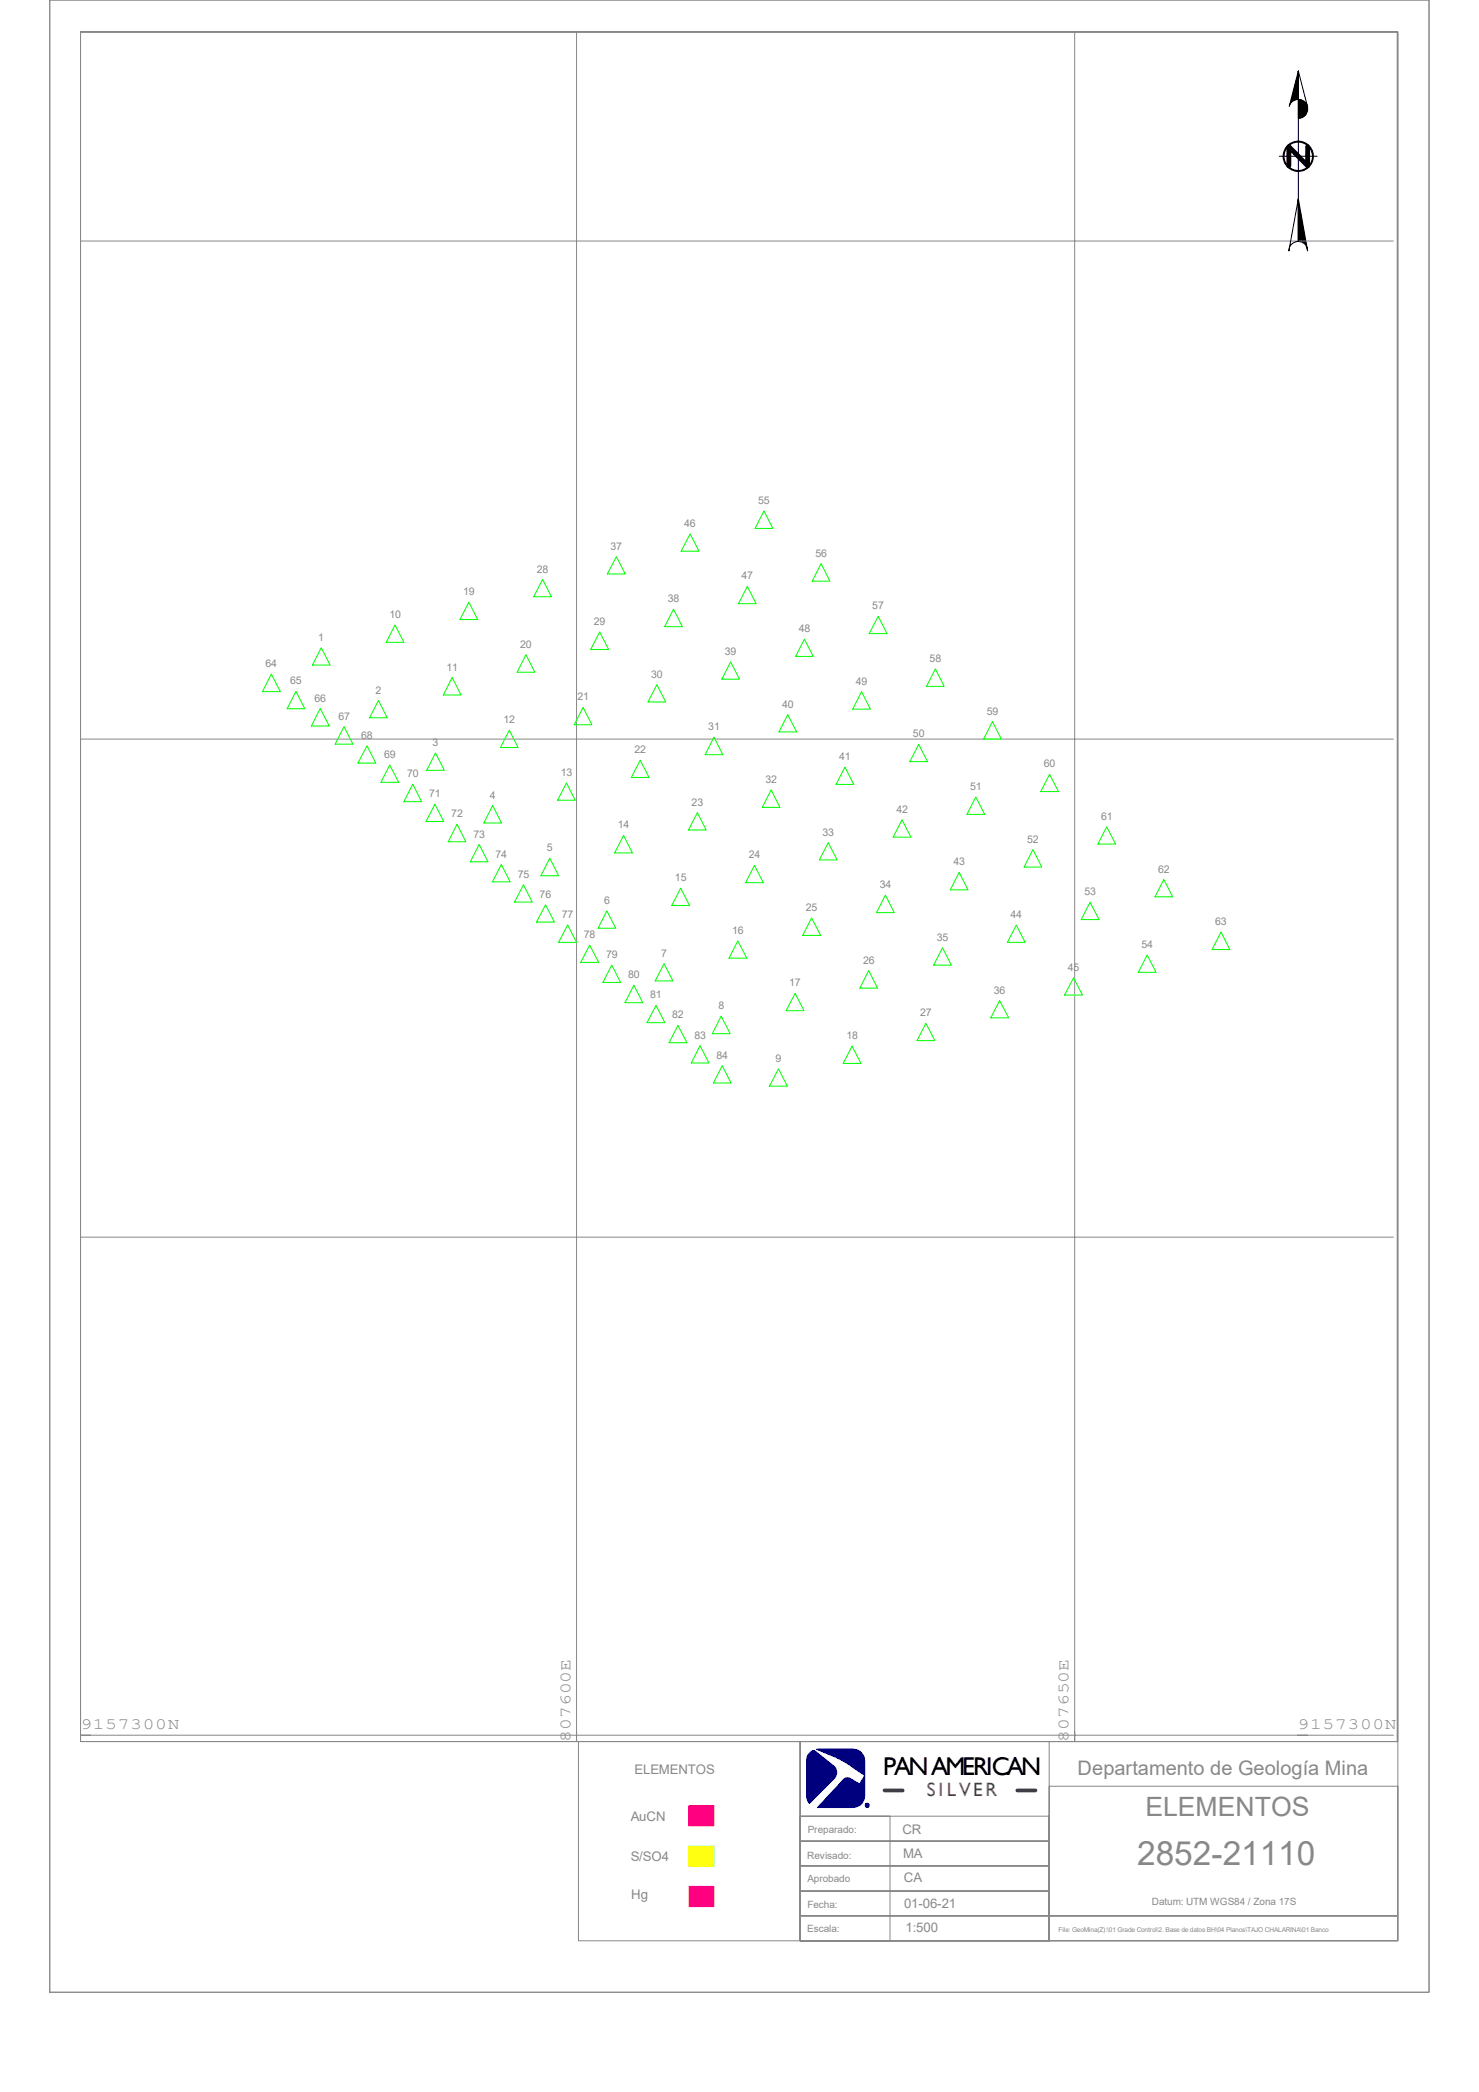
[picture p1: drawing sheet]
<svg xmlns="http://www.w3.org/2000/svg" width="297mm" height="420mm" viewBox="0 0 297 420" stroke-linecap="round" stroke-linejoin="round" font-family="sans-serif">
<g fill="#000" stroke="#000" stroke-width=".2">
<path d="M260.7 20a1.91 1.91 0 0 1 1.9 1.9 1.91 1.91 0 0 1-1.9 1.9z" fill-rule="evenodd"/>
<path d="M260.7 14.3l-.1 5.7a1.8 1.8 0 0 0-1.7 1.3z" fill-rule="evenodd"/>
<path d="M260.7 39.9l1.9 10.5-.2-.8a1.94 1.94 0 0 0-1.7-1.1z" fill-rule="evenodd"/>
</g>
<path d="M138.3 378.7h5.1v4.1h-5.1z" fill-rule="evenodd" fill="#f0f" stroke="#f0f" stroke-width=".2"/>
<path d="M138.3 370.6h5.1v4.1h-5.1z" fill-rule="evenodd" fill="#ff0" stroke="#ff0" stroke-width=".2"/>
<path d="M138.3 362.5h5.1v4.1h-5.1z" fill-rule="evenodd" fill="#f00" stroke="#f00" stroke-width=".2"/>
<g fill="#00007f" stroke="#00007f" stroke-width=".2">
<path d="M162.5 352l.7-.5h.5l3.7 3a1.76 1.76 0 0 1 .3 2.3l-5.2 5.2-.4-.7-.1-.8v-6.9a2.22 2.22 0 0 1 .5-1.6z" fill-rule="evenodd"/>
<path d="M164 351.2h7.2a2.36 2.36 0 0 1 2.5 2.4v6.9a2.36 2.36 0 0 1-2.5 2.4h-7l5-5.4a1.18 1.18 0 0 1 1.7-.3l1.7 1 1.1-1.8-5-3.2z" fill-rule="evenodd"/>
</g>
<g fill="none" stroke="#888" stroke-width=".2">
<path d="M10 0h277v400h-277zM16.2 6.4h264.5v343.2h-264.5zM16.2 6.4h264.4v343.2h-264.4zM115.8 6.4v343.2M215.8 6.4v343.2M16.2 48.4h263.6M16.2 148.4h263.6M16.2 248.4h263.6M16.2 348.4h263.6M116.2 349.6h44.5v40h-44.5zM160.7 349.6h120v40h-120zM160.7 349.6h50v40h-50z"/>
<path d="M210.7 358.6h70v26h-70zM160.7 379.6h50v5h-50zM160.7 374.6h50v5h-50zM160.7 369.6h50v5h-50zM160.7 364.6h50v5h-50zM160.7 364.6h18v25h-18zM160.7 384.6h50v5h-50zM210.7 384.6h70v5h-70z"/>
</g>
<g fill="none" stroke="#000" stroke-width=".2">
<path d="M260.7 14.3l1.9 7.2a1.87 1.87 0 0 0-1.9-1.5zM260.7 14.3v34.2M256.9 31.4h7.6M260.7 39.9l-.1 8.6a1.93 1.93 0 0 0-1.6 1.1l-.2 .8z"/>
<circle cx="260.7" cy="31.4" r="3"/>
<circle cx="260.7" cy="31.4" r="2.84"/>
</g>
<path d="M262.6 29.5v3.8l-3.8-3.8v3.8" fill="none" stroke="#000" stroke-width=".97"/>
<circle cx="174.2" cy="362.5" r=".32" fill="none" stroke="#00007f" stroke-width=".38"/>
<g fill="none" stroke="#0f0" stroke-width=".2">
<path d="M109 116.3l1.7 3.5h-3.5zM123.8 111.8l1.8 3.4h-3.6zM138.6 107.2l1.8 3.5h-3.6zM150.1 117.7l1.7 3.5h-3.5zM153.4 102.6l1.8 3.5h-3.6zM164.9 113.2l1.8 3.5h-3.6zM54.5 135.3l1.8 3.6h-3.6zM59.4 138.8l1.8 3.5h-3.5zM64.5 130l1.8 3.5h-3.6zM79.3 125.5l1.8 3.4h-3.5zM90.8 136l1.8 3.5h-3.6zM94.1 120.9l1.8 3.5h-3.5z"/>
<path d="M105.6 131.4l1.8 3.6h-3.6zM120.4 126.9l1.8 3.5h-3.6zM131.9 137.5l1.8 3.4h-3.6zM135.3 122.3l1.7 3.5h-3.5zM146.7 132.9l1.8 3.5h-3.6zM161.5 128.3l1.8 3.5h-3.5zM173 138.9l1.8 3.5h-3.6zM176.4 123.7l1.7 3.5h-3.6zM187.8 134.3l1.8 3.5h-3.5zM64.3 142.2l1.8 3.6h-3.6zM69.1 145.9l1.8 3.5h-3.6zM73.7 149.7l1.8 3.5h-3.6z"/>
<path d="M76 140.6l1.8 3.5h-3.6zM78.3 153.6l1.8 3.5h-3.6zM82.9 157.4l1.8 3.6h-3.6zM87.5 151.2l1.7 3.4h-3.5zM102.3 146.6l1.8 3.5h-3.6zM113.7 157.2l1.8 3.5h-3.5zM117.1 142l1.8 3.5h-3.6zM128.6 152.6l1.7 3.5h-3.5zM143.4 148l1.8 3.5h-3.6zM154.9 158.6l1.7 3.5h-3.5zM158.2 143.5l1.8 3.4h-3.6zM169.7 154l1.7 3.5h-3.5z"/>
<path d="M184.5 149.4l1.8 3.5h-3.6zM199.3 144.9l1.8 3.5h-3.6zM210.8 155.4l1.8 3.5h-3.6zM87.3 161.5l1.8 3.4h-3.5zM91.8 165.5l1.8 3.5h-3.6zM96.2 169.5l1.8 3.5h-3.6zM98.9 161.7l1.8 3.5h-3.5zM100.7 173.6l1.7 3.4h-3.5zM105.1 177.6l1.8 3.5h-3.6zM110.4 172.3l1.8 3.5h-3.6zM125.2 167.7l1.8 3.5h-3.6zM136.7 178.3l1.8 3.5h-3.6z"/>
<path d="M140 163.2l1.8 3.4h-3.5zM151.5 173.7l1.8 3.5h-3.6zM166.3 169.2l1.8 3.4h-3.6zM177.8 179.7l1.8 3.5h-3.6zM181.1 164.6l1.8 3.5h-3.5zM192.6 175.1l1.8 3.5h-3.6zM196 160l1.7 3.5h-3.5zM207.4 170.6l1.8 3.5h-3.5zM222.3 166l1.7 3.5h-3.5zM233.7 176.6l1.8 3.4h-3.6zM109.6 181.7l1.7 3.4h-3.6zM114 185.7l1.8 3.5h-3.6z"/>
<path d="M118.4 189.7l1.8 3.5h-3.6zM121.9 182.9l1.8 3.5h-3.6zM122.9 193.8l1.7 3.4h-3.5zM127.3 197.8l1.8 3.5h-3.6zM133.3 193.5l1.8 3.4h-3.5zM148.2 188.9l1.8 3.5h-3.6zM159.7 199.4l1.8 3.5h-3.6zM163 184.3l1.8 3.5h-3.6zM174.5 194.9l1.7 3.5h-3.5zM189.3 190.3l1.8 3.5h-3.6zM204.1 185.7l1.8 3.5h-3.6zM215.6 196.3l1.8 3.5h-3.6z"/>
<path d="M218.9 181.1l1.8 3.5h-3.6zM230.4 191.7l1.8 3.5h-3.6zM245.2 187.1l1.8 3.5h-3.6zM131.7 201.8l1.8 3.5h-3.6zM136.1 205.9l1.9 3.4h-3.6zM140.6 209.9l1.8 3.5h-3.6zM144.8 204l1.8 3.5h-3.6zM145 214l1.8 3.4h-3.5zM156.3 214.6l1.8 3.5h-3.6zM171.1 210l1.8 3.5h-3.6zM185.9 205.4l1.8 3.5h-3.5zM200.7 200.9l1.9 3.4h-3.6z"/>
<path d="M174.3 362.8h.1"/>
</g>
<path d="M177.6 359.5h3.7M204.3 359.5h3.6" fill="none" stroke="#494949" stroke-width=".76"/>
<text font-size="6.7" fill="#888" x="228.4" y="374.4">2852-21110</text>
<text font-size="5.3" fill="#888" x="230" y="364.6">ELEMENTOS</text>
<text font-size="5.1" x="177.3" y="356.3">PAN AMERICAN</text>
<text font-size="4" fill="#888" x="216.4" y="356.3">Departamento de Geología Mina</text>
<text font-size="3.9" fill="#575757" x="186.1" y="360.5">S I L V E R</text>
<g font-size="3.2" fill="#888">
<text x="16.2" y="347.2">9157300N</text>
<text x="260.6" y="347.2">9157300N</text>
<text x="114.6" y="349.6" transform="rotate(-90 114.6 349.6)">807600E</text>
<text x="214.6" y="349.6" transform="rotate(-90 214.6 349.6)">807650E</text>
</g>
<g font-size="2.7" fill="#888">
<text x="127.4" y="356.2">ELEMENTOS</text>
<text x="126.7" y="365.5">AuCN</text>
<text x="181.2" y="368.1">CR</text>
<text x="126.7" y="373.7">S/SO4</text>
<text x="181.4" y="373.1">MA</text>
<text x="181.5" y="377.9">CA</text>
<text x="126.7" y="381.3">Hg</text>
<text x="181.6" y="383">01-06-21</text>
<text x="181.9" y="387.8">1:500</text>
</g>
<g font-size="2.1" fill="#888">
<text x="152.3" y="101.2">55</text>
<text x="137.4" y="105.8">46</text>
<text x="122.6" y="110.4">37</text>
<text x="163.7" y="111.8">56</text>
<text x="93" y="119.5">19</text>
<text x="107.8" y="114.9">28</text>
<text x="148.9" y="116.3">47</text>
<text x="78.2" y="124.1">10</text>
<text x="119.3" y="125.5">29</text>
<text x="134.1" y="120.9">38</text>
<text x="175.2" y="122.3">57</text>
<text x="63.9" y="128.7">1</text>
<text x="104.5" y="130">20</text>
<text x="145.6" y="131.5">39</text>
<text x="160.4" y="126.9">48</text>
<text x="53.3" y="133.9">64</text>
<text x="58.3" y="137.4">65</text>
<text x="89.7" y="134.6">11</text>
<text x="130.8" y="136.1">30</text>
<text x="171.9" y="137.5">49</text>
<text x="186.7" y="132.9">58</text>
<text x="63.2" y="140.8">66</text>
<text x="75.4" y="139.2">2</text>
<text x="116" y="140.6">21</text>
<text x="157.1" y="142.1">40</text>
<text x="198.2" y="143.5">59</text>
<text x="67.9" y="144.5">67</text>
<text x="72.5" y="148.3">68</text>
<text x="86.9" y="149.8">3</text>
<text x="101.1" y="145.2">12</text>
<text x="142.2" y="146.6">31</text>
<text x="183.3" y="148">50</text>
<text x="77.1" y="152.2">69</text>
<text x="112.6" y="155.8">13</text>
<text x="127.4" y="151.2">22</text>
<text x="168.5" y="152.6">41</text>
<text x="209.6" y="154.1">60</text>
<text x="81.7" y="156">70</text>
<text x="86.2" y="160.1">71</text>
<text x="98.4" y="160.3">4</text>
<text x="138.9" y="161.8">23</text>
<text x="153.7" y="157.2">32</text>
<text x="194.8" y="158.6">51</text>
<text x="90.6" y="164.1">72</text>
<text x="124.1" y="166.3">14</text>
<text x="165.2" y="167.8">33</text>
<text x="180" y="163.2">42</text>
<text x="221.1" y="164.6">61</text>
<text x="95.1" y="168.1">73</text>
<text x="99.5" y="172.2">74</text>
<text x="109.8" y="170.9">5</text>
<text x="150.4" y="172.3">24</text>
<text x="191.5" y="173.7">43</text>
<text x="206.3" y="169.2">52</text>
<text x="104" y="176.2">75</text>
<text x="135.6" y="176.9">15</text>
<text x="176.7" y="178.3">34</text>
<text x="217.8" y="179.7">53</text>
<text x="232.6" y="175.2">62</text>
<text x="108.4" y="180.3">76</text>
<text x="112.8" y="184.3">77</text>
<text x="121.3" y="181.5">6</text>
<text x="161.8" y="182.9">25</text>
<text x="202.9" y="184.3">44</text>
<text x="244.1" y="185.7">63</text>
<text x="117.3" y="188.3">78</text>
<text x="147" y="187.5">16</text>
<text x="188.1" y="188.9">35</text>
<text x="229.2" y="190.3">54</text>
<text x="121.7" y="192.4">79</text>
<text x="126.2" y="196.4">80</text>
<text x="132.8" y="192.1">7</text>
<text x="173.3" y="193.5">26</text>
<text x="214.4" y="194.9">45</text>
<text x="130.6" y="200.4">81</text>
<text x="144.3" y="202.6">8</text>
<text x="158.5" y="198">17</text>
<text x="199.6" y="199.5">36</text>
<text x="135" y="204.5">82</text>
<text x="139.4" y="208.5">83</text>
<text x="170" y="208.6">18</text>
<text x="184.8" y="204">27</text>
<text x="143.9" y="212.6">84</text>
<text x="155.7" y="213.2">9</text>
</g>
<g font-size="2" fill="#888">
<text x="162.2" y="368.1">Preparado:</text>
<text x="162.1" y="373.2">Revisado:</text>
<text x="162.1" y="377.9">Aprobado</text>
<text x="162.1" y="383">Fecha:</text>
<text x="231.3" y="382.5">Datum: UTM WGS84 / Zona 17S</text>
<text x="162.1" y="387.9">Escala:</text>
</g>
<text font-size="1.3" fill="#888" x="212.6" y="387.9">File: GeoMina(Z):\01 Grade Control\2. Base de datos BH\04 Planos\TAJO CHALARINA\01 Banco</text>
<text font-size=".5" fill="#020975" x="174" y="362.6">R</text>
</svg>
